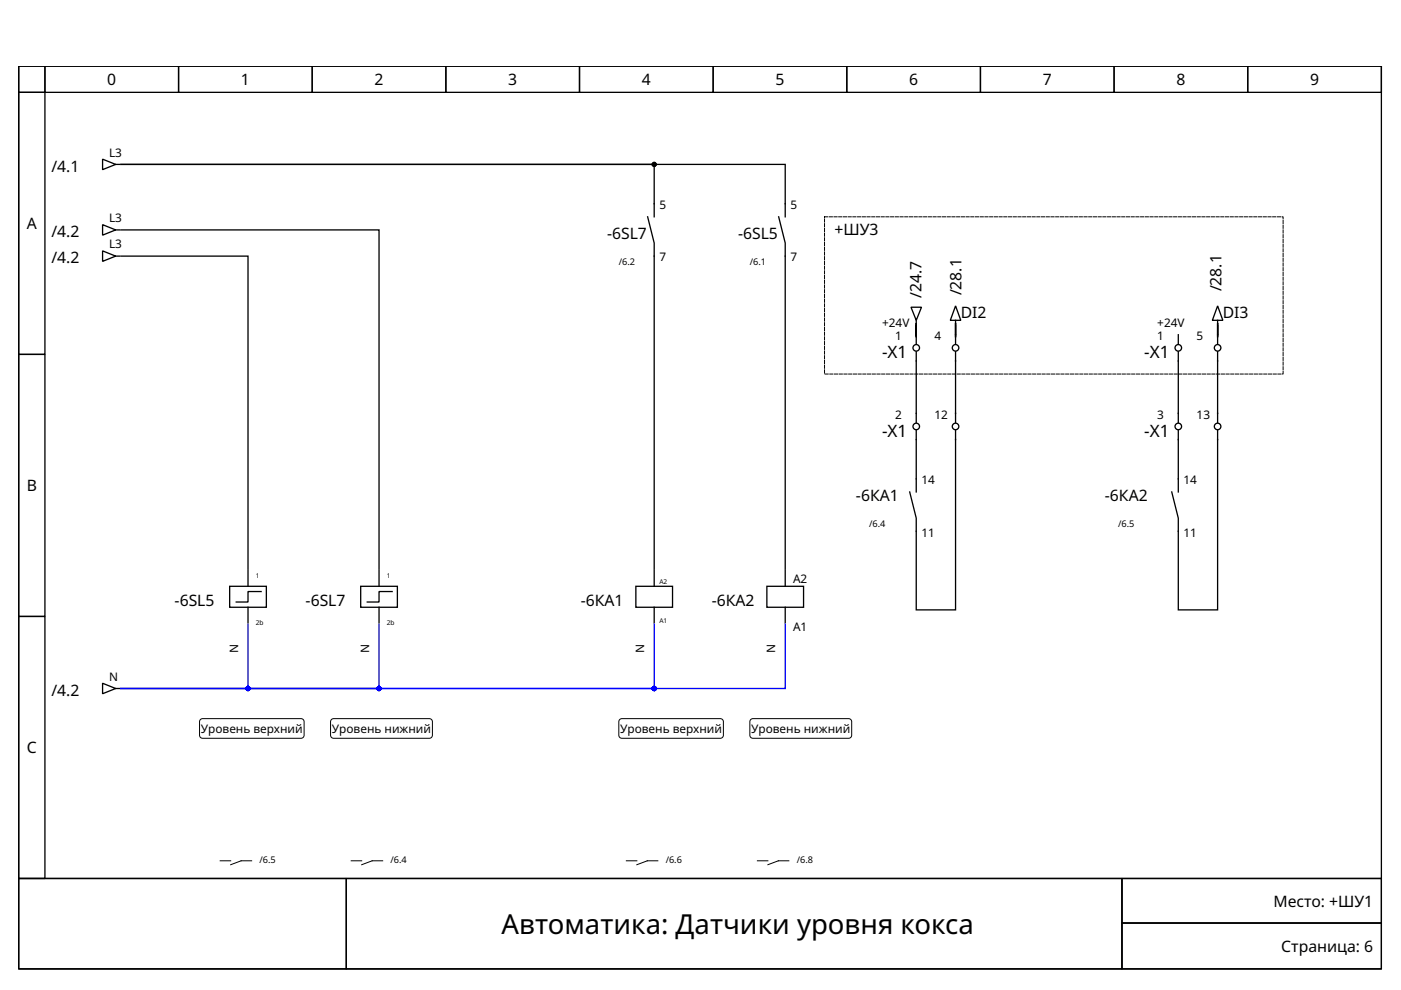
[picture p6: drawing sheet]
<svg xmlns="http://www.w3.org/2000/svg" width="297mm" height="210mm" viewBox="0 0 297 210" stroke-linecap="round" stroke-linejoin="round" font-family="sans-serif">
<g fill="none" stroke="#000" stroke-width=".28">
<path d="M4 14h288.9v172.3h-288.9zM4 14h5.5v5.6h-5.5zM4 19.6h5.5v55.5h-5.5zM9.5 14h28.4v5.6h-28.4zM37.9 14h28.3v5.6h-28.3zM66.2 14h28.3v5.6h-28.3zM94.5 14h28.4v5.6h-28.4zM122.9 14h28.3v5.6h-28.3zM151.2 14h28.3v5.6h-28.3zM179.5 14h28.4v5.6h-28.4zM207.9 14h28.3v5.6h-28.3zM236.2 14h28.3v5.6h-28.3z"/>
<path d="M264.5 14h28.4v5.6h-28.4zM21.7 33.7l2.8 1.2-2.8 1.1zM24.5 34.9h.9M21.7 53.2l2.8 1.1-2.8 1.1zM21.7 47.6l2.8 1.1-2.8 1.2zM24.5 54.3h.9M24.5 48.7h.9M25.6 54.3h27v66.4M25.6 48.7h54.8v72M137.3 46l1.4 5.5v69.2M138.7 46v-11.1h-113.1h140.9v11.1M165.1 46l1.4 5.5v69.2"/>
<path d="M4 75.1h5.5v55.6h-5.5zM193.2 65.1h2.2l-1.1 2.8zM194.3 69v2.5v-3v4.4M194.3 74.6v15M194.3 67.9v.8M202.6 69v2.5v-3v4.4M202.6 64.9l1.1 3h-2.2zM202.6 74.6v15M202.6 67.9v.8M249.8 74.6v15M249.8 71v1.9M258.2 69v2.5v-3v4.4"/>
<path d="M258.2 64.9l1.1 3h-2.3zM258.2 74.6v15M258.2 67.9v.8M194.3 91.3v13M202.6 91.3v38h-8.3v-19.4l-1.4-5.6M249.8 91.3v13M258.2 91.3v38h-8.4v-19.4l-1.4-5.6M4 130.7h5.5v55.6h-5.5zM48.7 124.3h7.8v4.5h-7.8zM52.6 121v3.3M52.6 128.8v3.3M55.4 125.4h-2.8v2.2h-2.5"/>
<path d="M76.5 124.3h7.8v4.5h-7.8zM80.4 121v3.3M80.4 128.8v3.3M83.1 125.4h-2.7v2.2h-2.5M134.8 124.3h7.8v4.5h-7.8zM138.7 121v3.3M138.7 128.8v3.3M162.6 124.3h7.8v4.5h-7.8zM166.5 121v3.3M166.5 128.8v3.3M21.7 144.9l2.8 1.1-2.8 1.1zM24.5 146h.9"/>
<path d="M4 186.3h288.9v19.1h-288.9z"/>
<circle cx="194.3" cy="73.7" r=".69"/>
<circle cx="202.6" cy="73.7" r=".69"/>
<circle cx="249.8" cy="73.7" r=".69"/>
<circle cx="258.2" cy="73.7" r=".69"/>
<circle cx="194.3" cy="90.4" r=".69"/>
<circle cx="202.6" cy="90.4" r=".69"/>
<circle cx="249.8" cy="90.4" r=".69"/>
<circle cx="258.2" cy="90.4" r=".69"/>
</g>
<g fill="none" stroke="#000" stroke-width=".21">
<path d="M42.5 152.6l.5-.2h20.8a.65 .65 0 0 1 .7 .6v2.9a.65 .65 0 0 1-.7 .6h-20.8a.65 .65 0 0 1-.7-.6v-2.9zM70.3 152.6l.4-.2h20.3a.65 .65 0 0 1 .7 .6v2.9a.65 .65 0 0 1-.7 .6h-20.3a.65 .65 0 0 1-.6-.6v-2.9zM131.4 152.6l.4-.2h20.9a.65 .65 0 0 1 .7 .6v2.9a.65 .65 0 0 1-.7 .6h-20.9a.65 .65 0 0 1-.6-.6v-2.9zM159.2 152.6l.4-.2h20.3a.65 .65 0 0 1 .7 .6v2.9a.65 .65 0 0 1-.7 .6h-20.3a.65 .65 0 0 1-.6-.6v-2.9zM4 186.3h69.4v19.1h-69.4zM46.7 182.5h2.2M53.4 182.5h-2.3l-2.2 .8M73.4 186.3h164.5v19.1h-164.5zM74.5 182.5h2.2M81.1 182.5h-2.2l-2.2 .8M132.8 182.5h2.2M139.5 182.5h-2.3l-2.2 .8"/>
<path d="M160.6 182.5h2.2M167.2 182.5h-2.2l-2.2 .8M237.9 186.3h55v9.4h-55zM237.9 195.7h55v9.7h-55z"/>
</g>
<path d="M174.8 46h97.2v33.3h-97.2z" fill="none" stroke="#000" stroke-width=".21" stroke-dasharray=".7 .3"/>
<circle cx="138.7" cy="34.9" r=".42" fill="#000" stroke="#000" stroke-width=".28"/>
<path d="M52.6 132.4v13.6h-27M80.4 132.4v13.6h-54.8M138.7 132.4v13.6h-113.1M166.5 132.4v13.6h-140.9" fill="none" stroke="#0001ff" stroke-width=".28"/>
<g fill="#0001ff" stroke="#0001ff" stroke-width=".28">
<circle cx="52.6" cy="146" r=".42"/>
<circle cx="138.7" cy="146" r=".42"/>
<circle cx="80.4" cy="146" r=".42"/>
</g>
<text font-size="5.8" x="106.4" y="198.1">Автоматика: Датчики уровня кокса</text>
<g font-size="3.6">
<text x="187" y="76">-X1</text>
<text x="242.6" y="76">-X1</text>
<text x="187" y="92.6">-X1</text>
<text x="242.6" y="92.6">-X1</text>
</g>
<g font-size="3.3">
<text x="22.7" y="18.1">0</text>
<text x="51.1" y="18.1">1</text>
<text x="79.4" y="18.1">2</text>
<text x="107.7" y="18.1">3</text>
<text x="136.1" y="18.1">4</text>
<text x="164.4" y="18.1">5</text>
<text x="192.8" y="18.1">6</text>
<text x="221.1" y="18.1">7</text>
<text x="249.4" y="18.1">8</text>
<text x="277.8" y="18.1">9</text>
<text x="10.9" y="36.4">/4.1</text>
<text x="5.7" y="48.6">A</text>
<text x="10.9" y="50.3">/4.2</text>
<text x="128.7" y="50.7">-6SL7</text>
<text x="156.5" y="50.7">-6SL5</text>
<text x="176.9" y="49.8">+ШУ3</text>
<text x="10.9" y="55.8">/4.2</text>
<text x="195.4" y="63.2" transform="rotate(-90 195.4 63.2)">/24.7</text>
<text x="203.8" y="62.6" transform="rotate(-90 203.8 62.6)">/28.1</text>
<text x="259" y="61.8" transform="rotate(-90 259 61.8)">/28.1</text>
<text x="203.7" y="67.4">DI2</text>
<text x="259.3" y="67.4">DI3</text>
<text x="5.7" y="104.2">B</text>
<text x="181.5" y="106.3">-6КА1</text>
<text x="234.3" y="106.3">-6КА2</text>
<text x="37" y="128.5">-6SL5</text>
<text x="64.8" y="128.5">-6SL7</text>
<text x="123.1" y="128.5">-6КА1</text>
<text x="150.9" y="128.5">-6КА2</text>
<text x="10.9" y="147.5">/4.2</text>
<text x="5.7" y="159.7">C</text>
<text x="270" y="192.2">Место: +ШУ1</text>
<text x="271.7" y="201.8">Страница: 6</text>
</g>
<g font-size="2.5">
<text x="23.1" y="33.2">L3</text>
<text x="23.1" y="47.1">L3</text>
<text x="139.8" y="44.3">5</text>
<text x="167.6" y="44.3">5</text>
<text x="23.1" y="52.6">L3</text>
<text x="139.8" y="55.4">7</text>
<text x="167.6" y="55.4">7</text>
<text x="187" y="69.3">+24V</text>
<text x="245.4" y="69.3">+24V</text>
<text x="189.8" y="72.1">1</text>
<text x="198.2" y="72.1">4</text>
<text x="245.4" y="72.1">1</text>
<text x="253.7" y="72.1">5</text>
<text x="189.8" y="88.8">2</text>
<text x="198.2" y="88.8">12</text>
<text x="245.4" y="88.8">3</text>
<text x="253.7" y="88.8">13</text>
<text x="195.4" y="102.6">14</text>
<text x="250.9" y="102.6">14</text>
<text x="195.4" y="113.8">11</text>
<text x="250.9" y="113.8">11</text>
<text x="168.1" y="123.7">А2</text>
<text x="48.7" y="136.6" transform="rotate(90 48.7 136.6)">N</text>
<text x="76.5" y="136.6" transform="rotate(90 76.5 136.6)">N</text>
<text x="134.8" y="136.6" transform="rotate(90 134.8 136.6)">N</text>
<text x="162.6" y="136.6" transform="rotate(90 162.6 136.6)">N</text>
<text x="168.1" y="133.7">А1</text>
<text x="23.1" y="144.3">N</text>
<text x="42.6" y="155.4">Уровень верхний</text>
<text x="70.4" y="155.4">Уровень нижний</text>
<text x="131.5" y="155.4">Уровень верхний</text>
<text x="159.3" y="155.4">Уровень нижний</text>
</g>
<g font-size="1.9">
<text x="131.2" y="56.2">/6.2</text>
<text x="159" y="56.2">/6.1</text>
<text x="184.3" y="111.8">/6.4</text>
<text x="237.1" y="111.8">/6.5</text>
<text x="55" y="182.9">/6.5</text>
<text x="82.8" y="182.9">/6.4</text>
<text x="141.1" y="182.9">/6.6</text>
<text x="168.9" y="182.9">/6.8</text>
</g>
<g font-size="1.4">
<text x="54.3" y="122.6">1</text>
<text x="82" y="122.6">1</text>
<text x="139.8" y="123.8">A2</text>
<text x="54.3" y="132.6">2b</text>
<text x="82" y="132.6">2b</text>
<text x="139.8" y="132.1">A1</text>
</g>
</svg>
